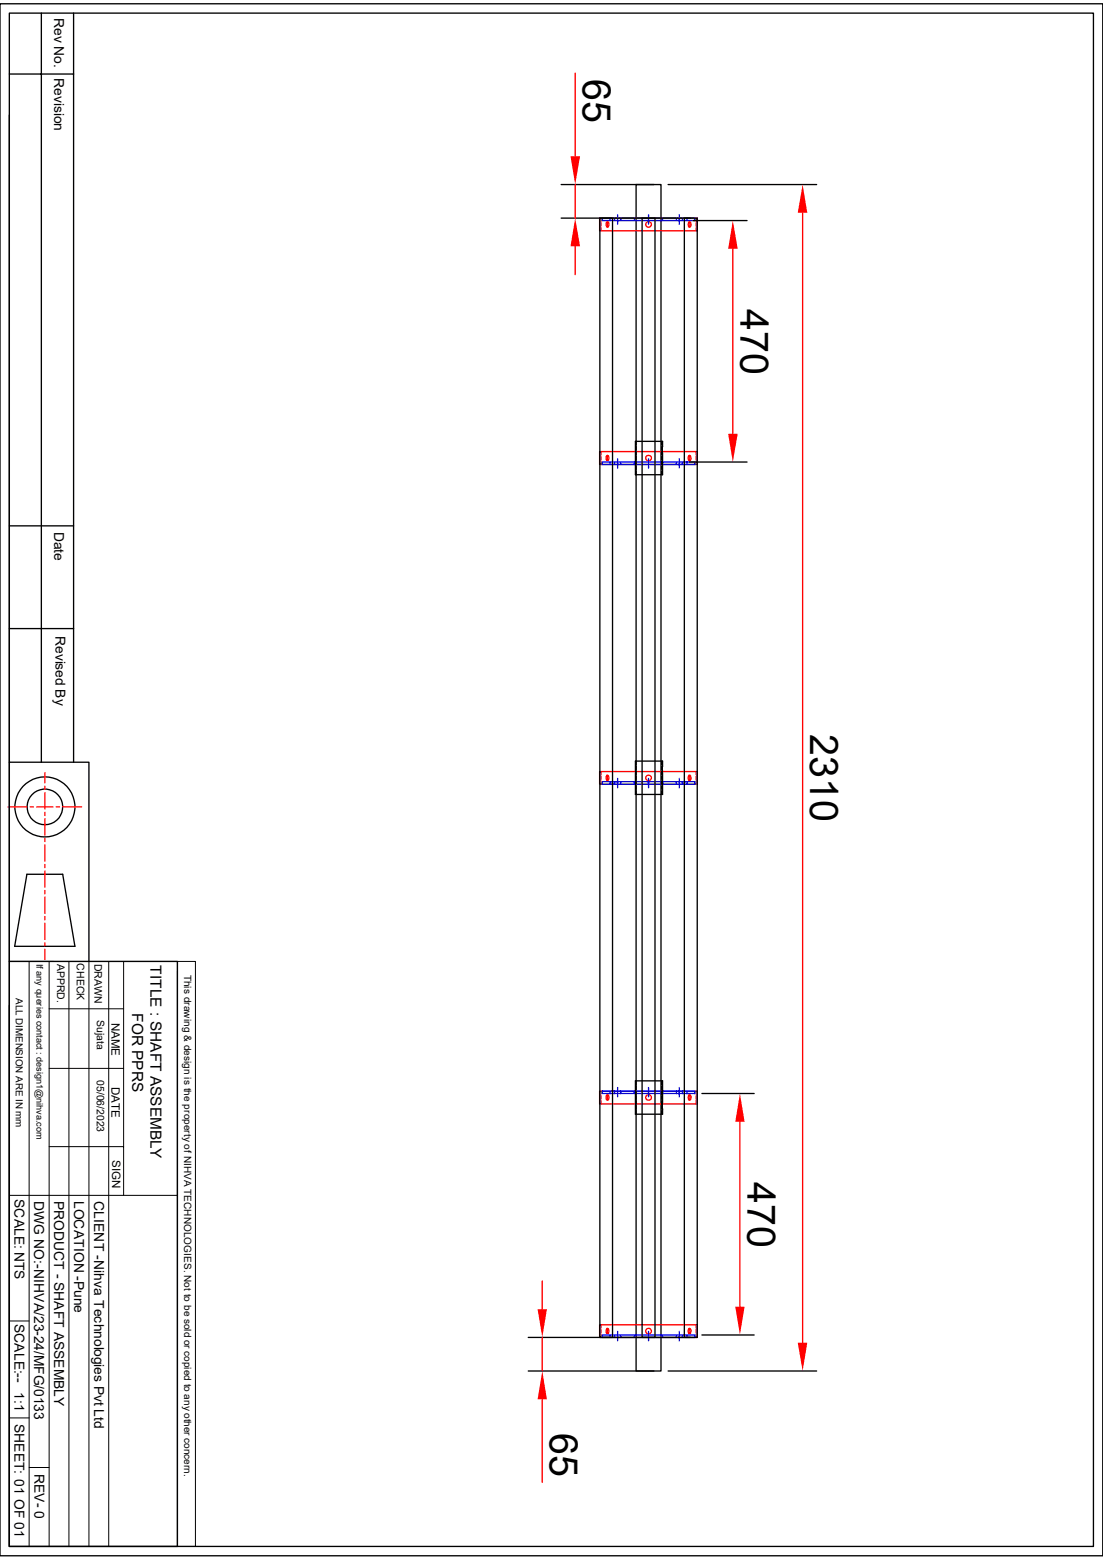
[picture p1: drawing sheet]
<svg xmlns="http://www.w3.org/2000/svg" width="210mm" height="297mm" viewBox="0 0 210 297" stroke-linecap="round" stroke-linejoin="round" font-family="sans-serif">
<g fill="none" stroke="#000" stroke-width=".25">
<path d="M121.1 35.1h4.8v225.9h-4.8zM132 42h10.2M121 84h5.2v6.4h-5.2zM121.1 89.7v.7M121.1 84v.7M121.1 85v.6M121.1 86v.6M121.1 86.9v.6M121.1 87.8v.6M121.1 88.8v.6M126 84v.7M126 85v.6"/>
<path d="M126 86v.6M126 86.9v.6M126 87.8v.6M126 88.8v.6M126 89.7v.7M131.3 88h10.9M121 144.9h5.2v6.4h-5.2zM121.1 150.6v.7M121.1 144.9v.7M121.1 145.9v.6M121.1 146.9v.5M121.1 147.8v.6"/>
<path d="M121.1 148.7v.6M121.1 149.6v.6M126 144.9v.7M126 145.9v.6M126 146.9v.5M126 147.8v.6M126 148.7v.6M126 149.6v.6M126 150.6v.7M121 205.8h5.2v6.3h-5.2zM121.1 205.8v.7M121.1 206.8v.6"/>
<path d="M121.1 207.7v.7M121.1 208.7v.6M121.1 209.6v.6M121.1 210.5v.7M121.1 211.5v.6M126 206.8v.6M126 207.7v.7M126 208.7v.6M126 209.6v.6M126 210.5v.7M126 211.5v.6M126 205.8v.7"/>
</g>
<g fill="none" stroke="#f00" stroke-width=".25">
<path d="M114.2 41.5h18.6v2.4h-18.6zM114.4 41.5v.6M114.4 42.4v.7M114.4 43.3v.6M115.5 42.2a.49 .49 0 0 1 .5 .5 .49 .49 0 0 1-.5 .5l-.1-.3zM115.7 42.2l-.1 .5 .1 .5M131.1 42.3l.2-.1a.68 .68 0 0 1 0 1.1l-.2-.4zM131.2 42.2l.2 .5-.2 .5M132.5 41.5v.6M132.5 42.4v.7M132.5 43.3v.6M139.5 47.4v35.2"/>
<path d="M114.2 86h18.6v2.4h-18.6zM114.4 86v.6M114.4 86.9v.6M114.4 87.8v.6M115.5 86.7a.49 .49 0 0 1 .5 .5 .49 .49 0 0 1-.5 .5l-.1-.3zM115.7 86.7l-.1 .5 .1 .5M131.1 86.8l.1-.1a.5 .5 0 0 1 .4 .5 .5 .5 0 0 1-.4 .5l-.2-.5zM131.2 86.7l.2 .5-.2 .5M132.5 86v.6M132.5 86.9v.6M132.5 87.8v.6M114.2 146.9h18.6v2.4h-18.6z"/>
<path d="M114.4 146.9v.6M114.4 147.8v.6M114.4 148.7v.6M115.5 147.6a.49 .49 0 0 1 .5 .5 .49 .49 0 0 1-.5 .5l-.1-.3zM115.7 147.6l-.1 .5 .1 .5M131.2 147.6l.2 .5-.2 .5M131.2 147.6h.1a.68 .68 0 0 1 0 1l-.2-.1-.1-.4zM132.5 146.9v.6M132.5 147.8v.6M132.5 148.7v.6M114.2 207.7h18.6v2.5h-18.6zM114.4 207.7v.6"/>
<path d="M114.4 208.6v.7M114.4 209.5v.7M115.5 208.4a.49 .49 0 0 1 .5 .5 .49 .49 0 0 1-.5 .5l-.1-.2zM115.7 208.4l-.1 .6 .1 .4M131.2 208.4l.2 .6-.2 .4M131.2 208.4a.5 .5 0 0 1 .4 .5 .5 .5 0 0 1-.4 .5l-.2-.4zM132.5 207.7v.6M132.5 208.6v.7M132.5 209.5v.7M114.2 252.2h18.6v2.4h-18.6zM114.4 252.2v.6M114.4 253.1v.6"/>
<path d="M114.4 254v.6M115.5 252.9a.49 .49 0 0 1 .5 .5 .49 .49 0 0 1-.5 .5l-.1-.3zM115.7 252.9l-.1 .5 .1 .5M131.2 252.9l.2 .5-.2 .5M131.2 252.9a.5 .5 0 0 1 .4 .5 .5 .5 0 0 1-.4 .5l-.2-.5zM132.5 252.2v.6M132.5 253.1v.6M132.5 254v.6"/>
<circle cx="123.5" cy="42.7" r=".54"/>
<circle cx="123.5" cy="87.2" r=".54"/>
<circle cx="123.5" cy="148.1" r=".54"/>
<circle cx="123.5" cy="208.9" r=".54"/>
<circle cx="123.5" cy="253.4" r=".54"/>
</g>
<g fill="none" stroke="#00f" stroke-width=".25">
<path d="M116.2 41.5v.5h-1.5v-.5h17.6v.5h-1.5M117 41.5v.5M117.6 40.9v1.8M118.2 41.5v.5M120.8 41.5v.5M123.5 40.9v1.8M126.2 41.5v.5M128.8 41.5v.5M129.3 40.9v1.8M129.9 41.5v.5M130.8 41.5v.5h-14.6M116.2 88v.4h-1.5v-.4h17.6v.4h-1.5"/>
<path d="M117 88v.4M117.6 87.3v1.8M118.2 88v.4M120.8 88v.4M123.5 87.3v1.8M126.2 88v.4M128.8 88v.4M129.3 87.3v1.8M129.9 88v.4M130.8 88v.4h-14.6M116.2 148.8v.5h-1.5v-.5h17.6v.5h-1.5M117 148.8v.5"/>
<path d="M117.6 148.2v1.8M118.2 148.8v.5M120.8 148.8v.5M123.5 148.2v1.8M126.2 148.8v.5M128.8 148.8v.5M129.3 148.2v1.8M129.9 148.8v.5M130.8 148.8v.5h-14.6M116.2 207.7h14.6v.5M117 207.7v.5M117.6 207.1v1.7"/>
<path d="M118.2 207.7v.5M120.8 207.7v.5M123.5 207.1v1.7M126.2 207.7v.5M128.8 207.7v.5M129.3 207.1v1.7M129.9 207.7v.5M130.8 207.7h1.5v.5h-17.6v-.5h1.5v.5M116.2 254.2h14.6v.4M117 254.2v.4M117.6 253.5v1.8M118.2 254.2v.4"/>
<path d="M120.8 254.2v.4M123.5 253.5v1.8M126.2 254.2v.4M128.8 254.2v.4M129.3 253.5v1.8M129.9 254.2v.4M130.8 254.2h1.5v.4h-17.6v-.4h1.5v.4"/>
</g>
<g fill="#f00">
<path d="M139.5 42l1 5.4h-1.9z"/>
<path d="M138.6 82.6h1.9l-1 5.4z"/>
</g>
<path d="M106.8 35.1h17.7M106.8 41.5h24.6" fill="none" stroke="#000" stroke-width=".25"/>
<path d="M109.5 13.9v15.9M109.5 35.1v6.4M109.5 46.9v5.4" fill="none" stroke="#f00" stroke-width=".25"/>
<g fill="#f00">
<path d="M109.5 41.5l.9 5.4h-1.8z"/>
<path d="M108.6 29.8h1.8l-.9 5.3z"/>
</g>
<path d="M127.2 35.1h28.3M127.2 261h28.3" fill="none" stroke="#000" stroke-width=".25"/>
<path d="M152.8 40.5v215.2" fill="none" stroke="#f00" stroke-width=".25"/>
<g fill="#f00">
<path d="M152.8 35.1l.9 5.4h-1.8z"/>
<path d="M151.9 255.7h1.8l-.9 5.3z"/>
</g>
<path d="M100.6 254.6h30.8M100.6 261h23.9" fill="none" stroke="#000" stroke-width=".25"/>
<path d="M103.3 243.9v5.4M103.3 254.6v6.4M103.3 266.4v15.8" fill="none" stroke="#f00" stroke-width=".25"/>
<g fill="#f00">
<path d="M102.4 249.3h1.7l-.8 5.3z"/>
<path d="M103.3 261l.8 5.4h-1.7z"/>
</g>
<path d="M133.6 208.2h10M133.6 254.2h10" fill="none" stroke="#000" stroke-width=".25"/>
<path d="M140.9 213.6v35.2" fill="none" stroke="#f00" stroke-width=".25"/>
<g fill="#f00">
<path d="M140 248.8h1.8l-.9 5.4z"/>
<path d="M140.9 208.2l.9 5.4h-1.8z"/>
</g>
<g fill="none" stroke="#000" stroke-width=".25">
<path d="M0 .7h210v295.5h-210zM1.8 14.1h12.2M1.8 2.5h206.4v291.9h-206.4zM7.9 2.5v142.6M14 2.5v142.6M1.8 21.9v123.2h15.1v37.9M114.2 41.5h2.4v213.1h-2.4zM122.3 41.5h2.4v213.1h-2.4zM130.3 41.5h2.5v213.1h-2.5zM1.8 119.7h12.2M1.8 100.1h12.2M1.8 145.1v37.9"/>
<path d="M5.1 166.5h6.8l2.4 13.7h-11.5zM1.8 183h32v111.4h-32zM1.8 191.4v103"/>
<circle cx="8.6" cy="153.6" r="3.4"/>
<circle cx="8.6" cy="153.6" r="5.7"/>
</g>
<g fill="none" stroke="#000" stroke-width=".19">
<path d="M1.8 183h32M5.5 183v111.4M9.4 192.1h14.1M9.4 183v111.4M13.1 183v111.4M16.9 183v111.4M20.7 183v111.4M23.5 183v44.6M33.8 183h3.4v111.4h-3.4zM33.8 184.9v42.7M9.4 218.3h14.1M9.4 203.4h14.1"/>
<path d="M1.8 227.6h32v66.8M1.8 251.5h3.7M1.8 270h3.7M5.5 279.4h3.9"/>
</g>
<g fill="none" stroke="#f00" stroke-width=".25">
<path d="M1.5 153.6h3.6M5.8 153.6h.5M7 153.6h3.1M8.6 147.1v2M8.6 149.7v.6M8.6 150.9v3.1M8.6 154.6v.7M8.6 155.9v3.1M8.6 159.6v.6M10.7 153.6h.6M11.9 153.6h3.6M8.6 160.9v3.1"/>
<path d="M8.6 164.6v.6M8.6 165.8v3.1M8.6 169.5v.7M8.6 170.8v3.1M8.6 174.5v.6M8.6 175.8v3.1M8.6 179.5v.6M8.6 180.7v2"/>
</g>
<g font-size="7.5">
<text x="111" y="15" transform="rotate(90 111 15)">65</text>
<text x="141" y="58.8" transform="rotate(90 141 58.8)">470</text>
<text x="154.3" y="139.8" transform="rotate(90 154.3 139.8)">2310</text>
<text x="142.3" y="225" transform="rotate(90 142.3 225)">470</text>
<text x="104.7" y="272.8" transform="rotate(90 104.7 272.8)">65</text>
</g>
<g font-size="2.9">
<text x="28.7" y="183.8" transform="rotate(90 28.7 183.8)">TITLE : SHAFT ASSEMBLY</text>
<text x="25.1" y="192.9" transform="rotate(90 25.1 192.9)">FOR PPRS</text>
</g>
<g font-size="2.6">
<text x="10.3" y="3.5" transform="rotate(90 10.3 3.5)">Rev No.</text>
<text x="10.3" y="14.9" transform="rotate(90 10.3 14.9)">Revision</text>
<text x="10.3" y="101.3" transform="rotate(90 10.3 101.3)">Date</text>
<text x="10.6" y="121.1" transform="rotate(90 10.6 121.1)">Revised By</text>
<text x="2.8" y="228.3" transform="rotate(90 2.8 228.3)">SCALE: NTS</text>
<text x="6.5" y="228.6" transform="rotate(90 6.5 228.6)">DWG NO:-NIHVA/23-24/MFG/0133</text>
<text x="10.3" y="228.6" transform="rotate(90 10.3 228.6)">PRODUCT - SHAFT ASSEMBLY</text>
<text x="14.1" y="228.6" transform="rotate(90 14.1 228.6)">LOCATION -Pune</text>
<text x="17.9" y="228.7" transform="rotate(90 17.9 228.7)">CLIENT -Nihva Technologies Pvt Ltd</text>
<text x="2.8" y="252" transform="rotate(90 2.8 252)">SCALE:--</text>
<text x="2.8" y="265.1" transform="rotate(90 2.8 265.1)">1:1</text>
<text x="2.8" y="271.1" transform="rotate(90 2.8 271.1)">SHEET: 01 OF 01</text>
<text x="6.6" y="280.6" transform="rotate(90 6.6 280.6)">REV- 0</text>
</g>
<g font-size="2.2">
<text x="21.3" y="194.7" transform="rotate(90 21.3 194.7)">NAME</text>
<text x="21.3" y="206.9" transform="rotate(90 21.3 206.9)">DATE</text>
<text x="21.4" y="220.8" transform="rotate(90 21.4 220.8)">SIGN</text>
</g>
<g font-size="2">
<text x="10.9" y="183.5" transform="rotate(90 10.9 183.5)">APPRD.</text>
<text x="14.6" y="183.4" transform="rotate(90 14.6 183.4)">CHECK</text>
<text x="18" y="183.5" transform="rotate(90 18 183.5)">DRAWN</text>
<text x="18.5" y="194.3" transform="rotate(90 18.5 194.3)">Sujata</text>
<text x="18.5" y="205.7" transform="rotate(90 18.5 205.7)">05/06/2023</text>
</g>
<g font-size="1.9">
<text x="35.1" y="185.5" transform="rotate(90 35.1 185.5)">This drawing &amp; design is the property of NIHVA TECHNOLOGIES. Not to be sold or copied to any other concern.</text>
<text x="3" y="190" transform="rotate(90 3 190)">ALL DIMENSION ARE IN mm</text>
</g>
<text font-size="1.7" x="6.9" y="183.5" transform="rotate(90 6.9 183.5)">If any queries contact : design1@nihva.com</text>
</svg>
